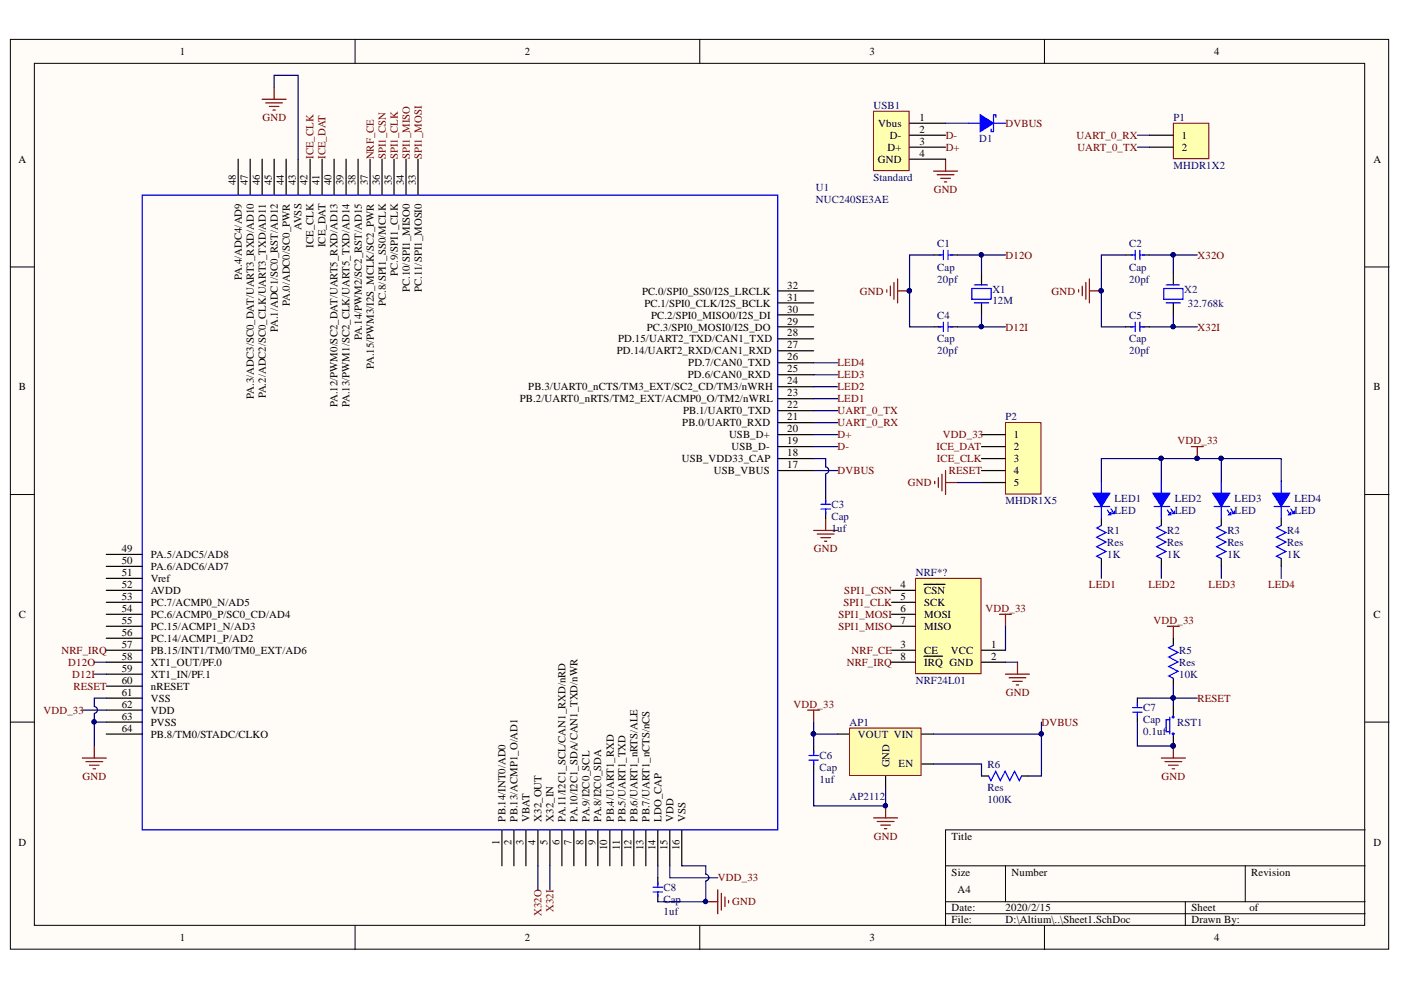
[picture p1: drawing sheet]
# Altium project NRF_USB.PrjPcb
1 sheet, 28 parts. Net scope: global (net labels, ports and power ports of the same name join across sheets).
Board file: USB_NRF.PcbDoc

## Sheet Sheet1.SchDoc
size A4

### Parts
AP1  AP2112  [SOT-23-5]
C1  Cap  value 20pf  [Cap_0603]
C2  Cap  value 20pf  [Cap_0603]
C3  Cap  value 1uf  [Cap_0603]
C4  Cap  value 20pf  [Cap_0603]
C5  Cap  value 20pf  [Cap_0603]
C6  Cap  value 1uf  [Cap_0603]
C7  Cap  value 0.1uf  [Cap_0603]
C8  Cap  value 1uf  [Cap_0603]
D1  Schottky  [SOD-523]  (value not drawn)
LED1  LED  [SMD-0603_LED]
LED2  LED  [SMD-0603_LED]
LED3  LED  [SMD-0603_LED]
LED4  LED  [SMD-0603_LED]
NRF*?  NRF24L01  [NRF24L01_Module_SMD]
P1  MHDR1X2  [MHDR1X2]
P2  MHDR1X5  [MHDR1X5]
R1  Res  value 1K  [RES_0603]
R2  Res  value 1K  [RES_0603]
R3  Res  value 1K  [RES_0603]
R4  Res  value 1K  [RES_0603]
R5  Res  value 10K  [RES_0603]
R6  Res  value 100K  [RES_0603]
RST1  SPST  [TACK-SW_SMD 2P 4x3mm_2]  (value not drawn)
U1  NUC240SE3AE  [MCU_LQFP_64_7x7]
USB1  Standard  [USB_Type-A_P_Thru-Hole]
X1  value 12M  [2520S]  (hidden comment: Xtal)
X2  value 32.768k  [FC-135]  (hidden comment: Xtal)

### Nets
GND: AP1.2(GND) C1.1 C2.1 C3.2 C4.1 C5.1 C6.1 C7.1 C8.1 NRF*?.2(GND) P2.5 RST1.2 U1.16(VSS) U1.43(AVSS) U1.61(VSS) U1.63(PVSS) USB1.4(GND)
VDD_33: AP1.5(VOUT) C6.2 LED1.1 LED2.1 LED3.1 LED4.1 NRF*?.1(VCC) P2.1 R5.1 U1.15(VDD) U1.62(VDD)
D12I: C4.2 U1.59(XT1_IN/PF.1) X1.2
D12O: C1.2 U1.58(XT1_OUT/PF.0) X1.1
D+: U1.20(USB_D+) USB1.3(D+)
D-: U1.19(USB_D-) USB1.2(D-)
DVBUS: AP1.1(VIN) D1.2 R6.2 U1.17(USB_VBUS)
ICE_CLK: P2.3 U1.42(ICE_CLK)
ICE_DAT: P2.2 U1.41(ICE_DAT)
LED1: R1.2 U1.23(PB.2/UART0_nRTS/TM2_EXT/ACMP0_O/TM2/nWRL)
LED2: R2.2 U1.24(PB.3/UART0_nCTS/TM3_EXT/SC2_CD/TM3/nWRH)
LED3: R3.2 U1.25(PD.6/CAN0_RXD)
LED4: R4.2 U1.26(PD.7/CAN0_TXD)
NRF_CE: NRF*?.3(CE) U1.37(PA.15/PWM3/I2S_MCLK/SC2_PWR)
NRF_IRQ: NRF*?.8(~{IRQ}) U1.57(PB.15/INT1/TM0/TM0_EXT/AD6)
RESET: C7.2 P2.4 R5.2 RST1.1 U1.60(nRESET)
SPI1_CLK: NRF*?.5(SCK) U1.35(PC.9/SPI1_CLK)
SPI1_CSN: NRF*?.4(~{CSN}) U1.36(PC.8/SPI1_SS0/MCLK)
SPI1_MISO: NRF*?.7(MISO) U1.34(PC.10/SPI1_MISO0)
SPI1_MOSI: NRF*?.6(MOSI) U1.33(PC.11/SPI1_MOSI0)
UART_0_RX: P1.1 U1.21(PB.0/UART0_RXD)
UART_0_TX: P1.2 U1.22(PB.1/UART0_TXD)
X32I: C5.2 U1.5(X32_IN) X2.2
X32O: C2.2 U1.4(X32_OUT) X2.1
NetAP1_3: AP1.3(EN) R6.1
NetC3_1: C3.1 U1.18(USB_VDD33_CAP)
NetC8_2: C8.2 U1.14(LDO_CAP)
NetD1_1: D1.1 USB1.1(Vbus)
NetLED1_2: LED1.2 R1.1
NetLED2_2: LED2.2 R2.1
NetLED3_2: LED3.2 R3.1
NetLED4_2: LED4.2 R4.1

Not connected (* = marked no-connect by the designer): U1 1(PB.14/INT0/AD0) 2(PB.13/ACMP1_O/AD1) 3(VBAT) 6(PA.11/I2C1_SCL/CAN1_RXD/nRD) 7(PA.10/I2C1_SDA/CAN1_TXD/nWR) 8(PA.9/I2C0_SCL) 9(PA.8/I2C0_SDA) 10(PB.4/UART1_RXD) 11(PB.5/UART1_TXD) 12(PB.6/UART1_nRTS/ALE) 13(PB.7/UART1_nCTS/nCS) 27(PD.14/UART2_RXD/CAN1_RXD) 28(PD.15/UART2_TXD/CAN1_TXD) 29(PC.3/SPI0_MOSI0/I2S_DO) 30(PC.2/SPI0_MISO0/I2S_DI) 31(PC.1/SPI0_CLK/I2S_BCLK) 32(PC.0/SPI0_SS0/I2S_LRCLK) 38(PA.14/PWM2/SC2_RST/AD15) 39(PA.13/PWM1/SC2_CLK/UART5_TXD/AD14) 40(PA.12/PWM0/SC2_DAT/UART5_RXD/AD13) 44(PA.0/ADC0/SC0_PWR) 45(PA.1/ADC1/SC0_RST/AD12) 46(PA.2/ADC2/SC0_CLK/UART3_TXD/AD11) 47(PA.3/ADC3/SC0_DAT/UART3_RXD/AD10) 48(PA.4/ADC4/AD9) 49(PA.5/ADC5/AD8) 50(PA.6/ADC6/AD7) 51(Vref) 52(AVDD) 53(PC.7/ACMP0_N/AD5) 54(PC.6/ACMP0_P/SC0_CD/AD4) 55(PC.15/ACMP1_N/AD3) 56(PC.14/ACMP1_P/AD2) 64(PB.8/TM0/STADC/CLKO)
